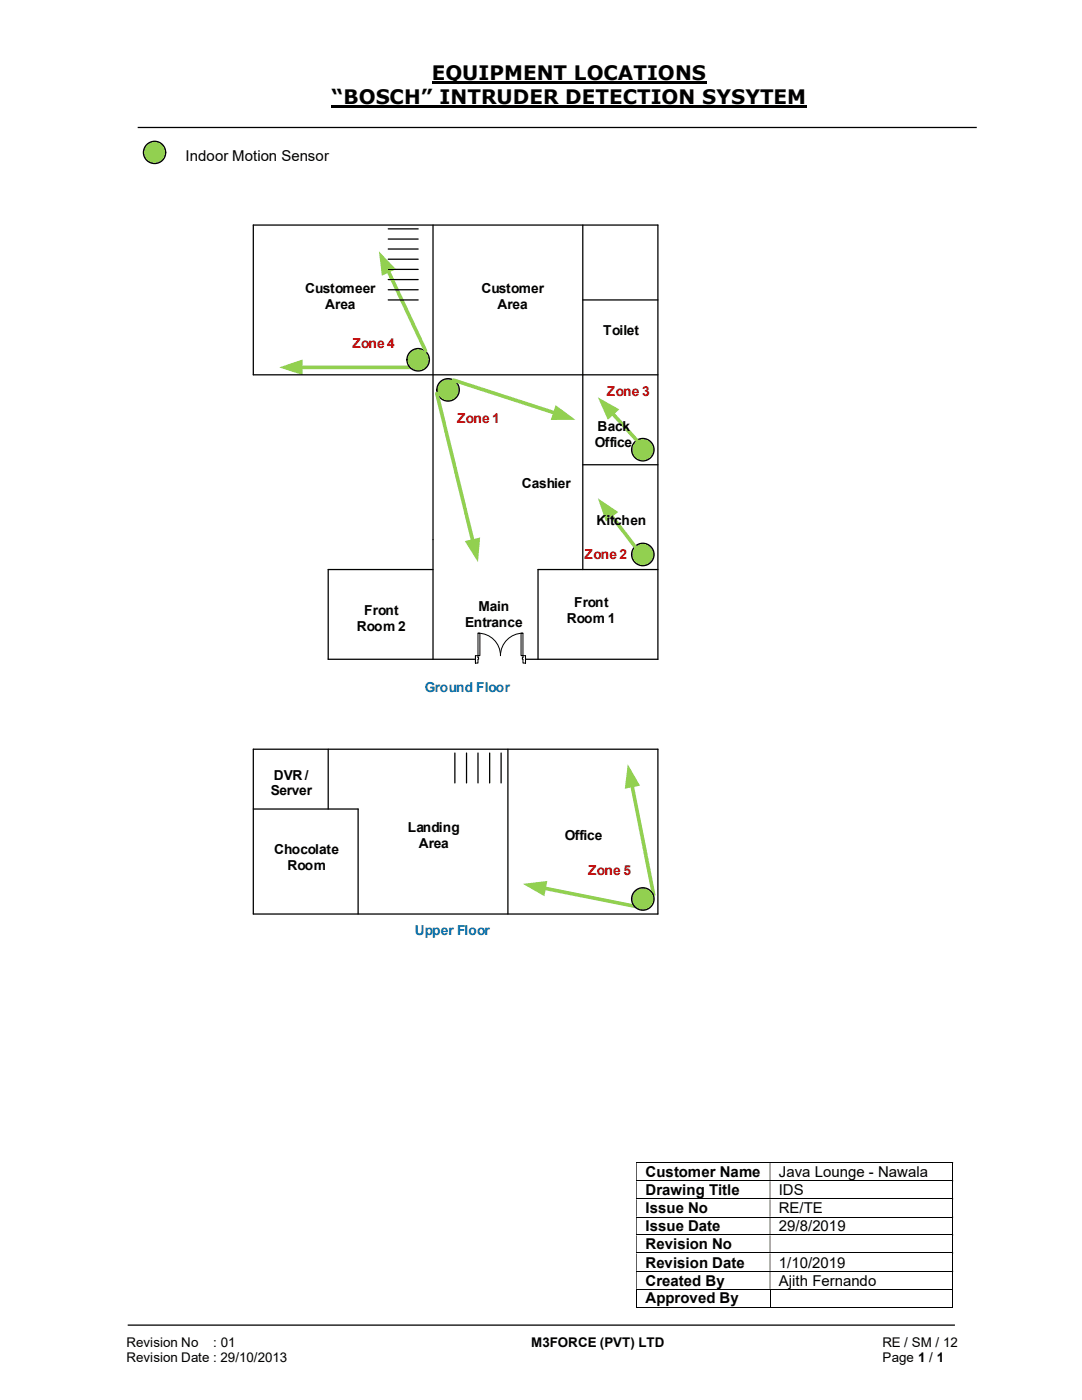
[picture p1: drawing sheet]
<svg xmlns="http://www.w3.org/2000/svg" width="216mm" height="279mm" viewBox="0 0 216 279" stroke-linecap="round" stroke-linejoin="round" font-family="sans-serif">
<path d="M86.1 16.5h54.9M66.2 21.3h94.8" fill="none" stroke="#000" stroke-width=".42"/>
<path d="M27.5 25.4h167.4M25.5 264.5h165" fill="none" stroke="#000" stroke-width=".25"/>
<g fill="none" stroke="#000" stroke-width=".2">
<path d="M127 232.1h63M127 235.7h63M127 239.3h63M190.1 232.1v3.5M190.1 235.8v3.4M190.1 239.4v3.4M127 242.9h63M127 246.5h63M127 250.1h63M127 253.7h63M127 257.3h63M127 257.3v3.7"/>
<path d="M153.6 257.3v3.7M190.1 243v3.4M190.1 246.5v3.5M190.1 250.1v3.5M190.1 253.8v3.4M190.1 257.3v3.7M127 260.9h26.6M153.7 260.9h36.3"/>
</g>
<g fill="#000">
<path d="M190 232h.2v.1h-.2zM127 232.1h.1v3.5h-.1zM153.6 232.1h.1v3.5h-.1z" fill-rule="evenodd"/>
<path d="M190 235.6h.2v.2h-.2zM127 235.8h.1v3.4h-.1zM153.6 235.8h.1v3.4h-.1z" fill-rule="evenodd"/>
<path d="M190 239.2h.2v.2h-.2zM127 239.4h.1v3.4h-.1zM153.6 239.4h.1v3.4h-.1z" fill-rule="evenodd"/>
<path d="M190 242.8h.2v.2h-.2zM127 243h.1v3.4h-.1zM153.6 243h.1v3.4h-.1z" fill-rule="evenodd"/>
<path d="M190 246.4h.2v.1h-.2zM127 246.5h.1v3.5h-.1zM153.6 246.5h.1v3.5h-.1z" fill-rule="evenodd"/>
<path d="M190 250h.2v.1h-.2zM127 250.1h.1v3.5h-.1zM153.6 250.1h.1v3.5h-.1z" fill-rule="evenodd"/>
<path d="M190 253.6h.2v.2h-.2zM127 253.8h.1v3.4h-.1zM153.6 253.8h.1v3.4h-.1z" fill-rule="evenodd"/>
</g>
<path d="M190 257.2h.2v.1h-.2zM190 260.8h.2v.2h-.2z" fill="#000"/>
<circle cx="30.8" cy="30.4" r="2.22" fill="#92d050"/>
<g fill="none" stroke="#000" stroke-width=".25">
<path d="M50.5 44.9v29.9M86.4 44.9v86.7M116.3 44.9v68.8M116.3 59.9h15M131.3 44.9v86.7h-65.8v-17.9h20.9M116.3 92.8h15M131.3 113.7h-23.9v17.9M50.5 149.5v32.9M65.5 149.5v12"/>
<circle cx="30.8" cy="30.4" r="2.22"/>
</g>
<path d="M60 73.3h22" fill="none" stroke="#92d050" stroke-width=".72"/>
<path d="M55.7 73.3l4.7-1.5v3z" fill="#92d050"/>
<path d="M50.5 44.9h80.8M50.5 74.8h80.8" fill="none" stroke="#000" stroke-width=".25"/>
<circle cx="83.4" cy="71.8" r="2.24" fill="#92d050"/>
<circle cx="83.4" cy="71.8" r="2.24" fill="none" stroke="#000" stroke-width=".25"/>
<circle cx="89.4" cy="77.8" r="2.24" fill="#92d050"/>
<circle cx="89.4" cy="77.8" r="2.24" fill="none" stroke="#000" stroke-width=".25"/>
<circle cx="128.3" cy="89.7" r="2.24" fill="#92d050"/>
<circle cx="128.3" cy="89.7" r="2.24" fill="none" stroke="#000" stroke-width=".25"/>
<circle cx="128.3" cy="110.7" r="2.24" fill="#92d050"/>
<circle cx="128.3" cy="110.7" r="2.24" fill="none" stroke="#000" stroke-width=".25"/>
<path d="M77.4 54l7.5 16" fill="none" stroke="#92d050" stroke-width=".72"/>
<path d="M75.6 50.2l3.4 3.5-2.8 1.3z" fill="#92d050"/>
<path d="M87.2 78.5l7.2 29.5" fill="none" stroke="#92d050" stroke-width=".72"/>
<path d="M92.8 108l3-.7-.4 4.9z" fill="#92d050"/>
<path d="M77.5 45.7h5.9M77.5 47.7h5.9M77.5 57.8h5.9M77.5 59.9h5.9M77.5 53.8h5.9M77.5 55.8h5.9M77.5 49.7h5.9M77.5 51.7h5.9" fill="none" stroke="#000" stroke-width=".25"/>
<path d="M122.2 82.5l4.8 5.3" fill="none" stroke="#92d050" stroke-width=".72"/>
<path d="M119.3 79.3l4.3 2.4-2.3 2.1z" fill="#92d050"/>
<path d="M121.9 102.8l4.9 6.4" fill="none" stroke="#92d050" stroke-width=".72"/>
<path d="M119.3 99.4l4.1 2.8-2.5 1.9z" fill="#92d050"/>
<path d="M50.5 149.5h80.8v32.9h-80.8M90.8 150.3v6M93.1 150.3v6M95.4 150.3v6M97.7 150.3v6M100 150.3v6M101.3 149.5v32.9M50.5 161.5h21v20.9" fill="none" stroke="#000" stroke-width=".25"/>
<path d="M108.5 177.2l18.3 3.7" fill="none" stroke="#92d050" stroke-width=".72"/>
<path d="M104.4 176.4l4.8-.6-.6 3.1z" fill="#92d050"/>
<path d="M126.1 156.7l4.3 21.9" fill="none" stroke="#92d050" stroke-width=".72"/>
<g fill="#92d050">
<path d="M125.3 152.5l2.4 4.3-3 .6z"/>
<circle cx="128.3" cy="179.4" r="2.24"/>
</g>
<circle cx="128.3" cy="179.4" r="2.24" fill="none" stroke="#000" stroke-width=".25"/>
<path d="M94.9 130.8h10v1.6h-10z" fill="#fff"/>
<path d="M94.9 130.8h10v1.6h-10z" fill="none" stroke="#fff" stroke-width=".2"/>
<path d="M104.4 130.9v1.4h.5v-1.4zM94.9 130.9h.5v1.4h-.5z" fill-rule="evenodd" fill="#fff"/>
<path d="M95.4 131.2v-.3h-.5v1.4h.5v-.7M104.4 131.2v-.3h.5v1.4h-.5v-.7" fill="none" stroke="#000" stroke-width=".2"/>
<path d="M104.2 131.2v.4h.2v-.4zM95.4 131.2h.1v.4h-.1z" fill-rule="evenodd" fill="#fff"/>
<path d="M94.9 130.9v1.4M95.4 131.2h.1v.4h-.1M95.4 126.4a4.5 4.5 0 0 1 4.5 4.5 4.5 4.5 0 0 1 4.5-4.5M104.4 131.2h-.2v.4h.2M104.9 130.9v1.4" fill="none" stroke="#000" stroke-width=".2"/>
<path d="M95.4 126.4h.4v4.5h-.4z" fill-rule="evenodd" fill="#fff"/>
<path d="M95.4 126.4h.4v4.5h-.4z" fill="none" stroke="#000" stroke-width=".2"/>
<path d="M104 126.4h.4v4.5h-.4z" fill-rule="evenodd" fill="#fff"/>
<path d="M104 126.4h.4v4.5h-.4z" fill="none" stroke="#000" stroke-width=".2"/>
<path d="M90.5 75.9l20.2 6.5" fill="none" stroke="#92d050" stroke-width=".72"/>
<path d="M110.9 80.9l3.9 2.9h-4.9z" fill="#92d050"/>
<g font-size="4">
<text x="86.1" y="16">EQUIPMENT LOCATIONS</text>
<text x="66.2" y="20.8">“BOSCH” INTRUDER DETECTION SYSYTEM</text>
</g>
<g font-size="3">
<text x="37" y="32.1">Indoor Motion Sensor</text>
<text x="128.8" y="234.9">Customer Name</text>
<text x="128.8" y="238.5">Drawing Title</text>
<text x="155.4" y="234.9">Java Lounge - Nawala</text>
<text x="155.4" y="238.5">IDS</text>
<text x="128.8" y="242.1">Issue No</text>
<text x="128.8" y="245.7">Issue Date</text>
<text x="155.4" y="242.1">RE/TE</text>
<text x="155.4" y="245.7">29/8/2019</text>
<text x="128.8" y="249.3">Revision No</text>
<text x="128.8" y="253">Revision Date</text>
<text x="128.8" y="256.6">Created By</text>
<text x="155.4" y="253">1/10/2019</text>
<text x="155.4" y="256.6">Ajith Fernando</text>
<text x="128.8" y="260.1">Approved By</text>
</g>
<g font-size="2.7">
<text x="60.9" y="58.4">Customeer</text>
<text x="96.1" y="58.4">Customer</text>
<text x="64.9" y="61.6">Area</text>
<text x="99.3" y="61.6">Area</text>
<text x="120.4" y="66.8">Toilet</text>
<text x="118.7" y="89.2">Office</text>
<text x="119.3" y="86.1">Back</text>
<text x="104.1" y="97.4">Cashier</text>
<text x="119" y="104.9">Kitchen</text>
<text x="71.2" y="125.9">Room 2</text>
<text x="72.7" y="122.7">Front</text>
<text x="92.8" y="125.1">Entrance</text>
<text x="95.5" y="121.9">Main</text>
<text x="113.1" y="124.4">Room 1</text>
<text x="114.6" y="121.2">Front</text>
<text x="54.6" y="155.6">DVR /</text>
<text x="54" y="158.7">Server</text>
<text x="81.4" y="166">Landing</text>
<text x="112.7" y="167.6">Office</text>
<text x="54.7" y="170.5">Chocolate</text>
<text x="57.4" y="173.7">Room</text>
<text x="83.6" y="169.2">Area</text>
<text x="25.2" y="268.8">Revision No</text>
<text x="42.6" y="268.8">: 01</text>
<text x="106" y="268.8">M3FORCE (PVT) LTD</text>
<text x="176.1" y="268.8">RE / SM / 12</text>
<text x="25.2" y="271.8">Revision Date : 29/10/2013</text>
<text x="176.1" y="271.8">Page 1 / 1</text>
</g>
<g font-size="2.7" fill="#c00000">
<text x="70.3" y="69.4">Zone 4</text>
<text x="121.1" y="79">Zone 3</text>
<text x="91.2" y="84.3">Zone 1</text>
<text x="116.6" y="111.6">Zone 2</text>
<text x="117.4" y="174.7">Zone 5</text>
</g>
<g font-size="2.7" fill="#0070c0">
<text x="84.8" y="138.1">Ground Floor</text>
<text x="82.8" y="186.6">Upper Floor</text>
</g>
</svg>
